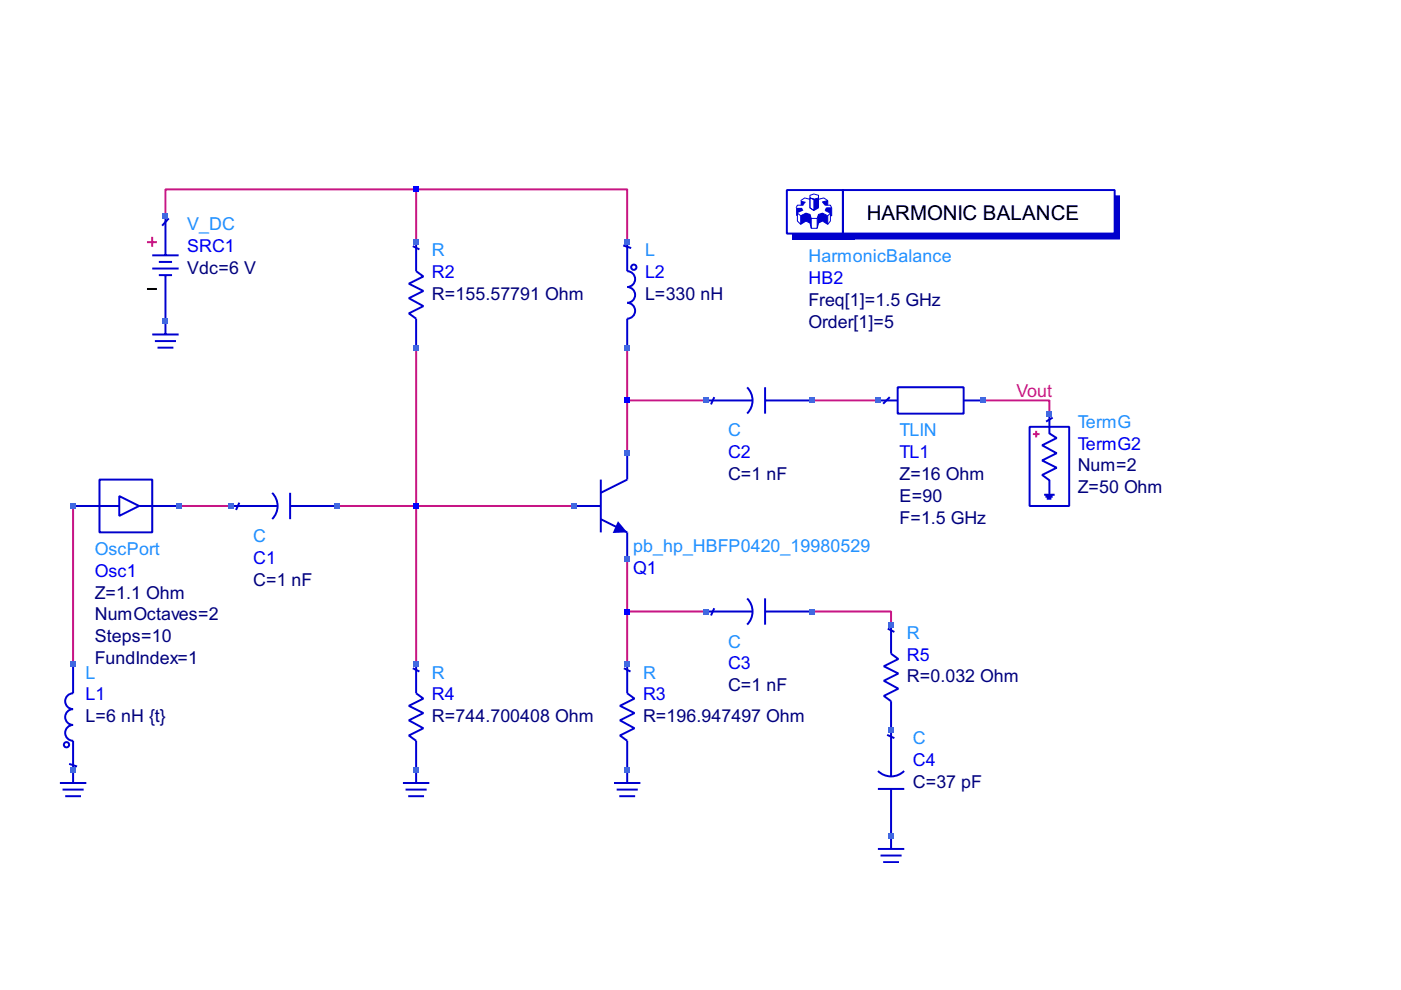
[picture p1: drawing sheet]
<svg xmlns="http://www.w3.org/2000/svg" width="297mm" height="210mm" viewBox="0 0 297 210" stroke-linecap="round" stroke-linejoin="round" font-family="sans-serif">
<g fill="none" stroke="#c71585" stroke-width=".42">
<path d="M88.2 40.2h44.8v11.1M88.2 40.2h-53.1v5.5M88.2 40.2v11.1M88.2 73.7v67.1M133 73.7v22.4M133 84.9h16.8M172.1 84.9h14M208.5 84.9h14v2.8M15.5 107.3v33.5M37.9 107.3h11.2M71.4 107.3h50.4M133 118.5v22.3"/>
<path d="M133 129.7h16.8M172.1 129.7h16.8v2.8"/>
</g>
<path d="M31.2 61.3h2.1" fill="none" stroke="#000" stroke-width=".42"/>
<g fill="none" stroke="#0000cd" stroke-width=".42">
<path d="M32.3 56.9h5.6M32.3 54.1h5.6M33.7 58.3h2.8M33.7 55.5h2.8M35.1 45.7v8.4M35.1 58.3v12.6M35.8 46.3l-1.4 1.5M87.5 52.2l1.4 .7M88.2 51.3v6.2l1.6 1.1-3.1 1.6 3.1 1.5-3.1 1.5 3.1 1.7-3.1 1.5 1.5 1.2v6.1M132.1 52l1.7 .6M133 51.3v6.2a1.68 1.68 0 0 1 1.7 1.7 1.68 1.68 0 0 1-1.7 1.7 1.68 1.68 0 0 1 1.7 1.6 1.68 1.68 0 0 1-1.7 1.7 1.68 1.68 0 0 1 1.7 1.7 1.68 1.68 0 0 1-1.7 1.7v6.1M32.3 70.9h5.6"/>
<path d="M32.8 72.3h4.5M33.4 73.7h3.4M133 96.1v5.6l-5.6 2.8M121.8 107.3h5.6M127.4 110.1l5.6 2.8v5.6M127.4 101.7v11.2M15.5 140.8v6.2a1.68 1.68 0 0 0-1.7 1.7 1.68 1.68 0 0 0 1.7 1.7 1.68 1.68 0 0 0-1.7 1.6 1.68 1.68 0 0 0 1.7 1.7 1.68 1.68 0 0 0-1.7 1.7 1.68 1.68 0 0 0 1.7 1.7v8.9M87.5 141.7l1.4 .7M88.2 140.8v6.2l1.6 1.1-3.1 1.6 3.1 1.5-3.1 1.5 3.1 1.7-3.1 1.5 1.5 1.2v8.9M132.3 141.7l1.4 .7M133 140.8v6.2l1.5 1.1-3.1 1.6 3.1 1.5-3.1 1.5 3.1 1.7-3.1 1.5 1.6 1.2v8.9M12.7 166h5.6"/>
<path d="M13.3 167.4h4.4M13.8 168.8h3.4M14.7 162l1.6 .5M85.4 166h5.6M86 167.4h4.5M86.5 168.8h3.4M130.2 166h5.6M130.7 167.4h4.5M131.3 168.8h3.4"/>
<circle cx="134.4" cy="56.7" r=".56"/>
<circle cx="14.1" cy="157.9" r=".56"/>
</g>
<path d="M31.2 51.3h2.1M32.3 50.2v2.1" fill="none" stroke="#ff4500" stroke-width=".42"/>
<path d="M131 110.5l2 2.4-3.1 .1z" fill="#0000cd"/>
<g fill="none" stroke="#0000cd" stroke-width=".42">
<path d="M166.8 40.3h11.9v9.2h-11.9zM178.7 40.3h57.6v9.2h-57.6zM149.8 84.9h9.8M151.4 84.2l-.7 1.5M158.4 82.1a3.9 3.9 0 0 1 0 5.6M162.2 82.1v5.6M162.4 84.9h9.7M218.3 90.5h8.4v16.8h-8.4zM222.5 87.7v4.2l1.5 1-3 1.5 3 1.7-3 1.5 3 1.6-3 1.5 1.5 1.1v3.1M223.2 88.5l-1.4 .9M15.5 107.3h9.8M21.1 101.7h11.2v11.2h-11.2z"/>
<path d="M25.3 105.2l4.2 2.1-4.2 2.1zM29.5 107.3h8.4M49.1 107.3h9.8M50.7 106.6l-.7 1.5M57.7 104.5a3.9 3.9 0 0 1 0 5.5M61.5 104.5v5.6M61.7 107.3h9.7M221.4 104.9h2.2M221.7 105.3h1.5M221.9 105.7h1M149.8 129.7h9.8M151.4 129l-.7 1.5"/>
<path d="M158.4 126.9a3.9 3.9 0 0 1 0 5.5M162.2 126.9v5.6M162.4 129.7h9.7"/>
</g>
<path d="M219 92h1.4M219.7 91.3v1.4" fill="none" stroke="#ff4500" stroke-width=".42"/>
<g fill="none" stroke="#0000cd" stroke-width=".21">
<path d="M169.8 45.7l1.1-.5v1.7l-1.1 .7zM169.8 45.7l-.7-.5v1.7l.7 .7M170.3 43.5h-1.2l-.3 .6M170.9 45.2l.8 .3v1.8l-.8-.4M171.7 41.4l.9-.3 .9 .3v.6l-.9 .3-.9-.3zM171.7 42v2.1l.9 .5 .9-.5v-2.1M171.7 42.3l-1.1-.3-.8 .5M171.7 47.3l.3 1.1M171.7 45.5l.3 .8M172 48.4h1.3M172 46.3v2.1M172 46.3h1.3"/>
<path d="M173.3 46.3v2.1M173.5 42.3l1.2-.3 .8 .5M173.5 47.3l-.2 1.1M173.5 45.5l-.2 .8M174.4 45.2l1.1 .5v1.9l-1.1-.7zM174.4 45.2l-.9 .3v1.8l.9-.4M175.5 43.5v-1l-1.1 .3 .5 .7h1.2l.2 .6M175.5 45.7l.6-.5v1.7l-.6 .7M176.3 44.1v1.6h-.2M176.3 44.1h-1.1l-.3 .5 1.2 .6"/>
</g>
<g fill="#0000cd">
<path d="M167.9 49.5h13.2v1.3h-13.2z"/>
<path d="M181.1 49.5h55.2v-8.1h1.2v9.4h-56.4z"/>
<path d="M172.6 42.3l.9-.3v2.1l-.9 .5z"/>
</g>
<path d="M171.7 42l.9 .3v2.3l-.9-.5zM171.7 42l.9 .3" fill="none" stroke="#0000cd" stroke-width=".21"/>
<path d="M173.4 45.5v2.9" fill="none" stroke="#0000cd" stroke-width=".28"/>
<g fill="#0000cd">
<path d="M169.8 45.7l1.1-.5v1.7l-1.1 .7z"/>
<path d="M173.5 45.5l.9-.3v1.7l-.9 .4z"/>
<path d="M174.4 45.2l1.1 .5v1.9l-1.1-.7z"/>
<path d="M175.2 44.1h1.1v1.6h-.2v-.5l-1.2-.6z"/>
<path d="M174.4 42.8l1.1-.3v1h-.6z"/>
<path d="M170.9 45.2l.8 .3 .3 .8v2.1l-.3-1.1-.8-.4z"/>
<path d="M169.8 42.5l1.1 .3-.6 .7h-.5z"/>
<path d="M168.8 44.1h1.2l.3 .5-1.2 .6v.5h-.3z"/>
</g>
<g fill="none" stroke="#0000cd" stroke-width=".42">
<path d="M186.5 84.9h3.8M188.6 84.2l-1.4 1.4M190.3 82.1h14v5.6h-14zM204.3 84.9h3.8M188.2 133.3l1.4 .7M188.9 132.5v6.1l1.6 1.1-3.1 1.6 3.1 1.5-3.1 1.5 3.1 1.7-3.1 1.6 1.5 1.1v15.9M188.1 155.8l1.5 .7M186.1 167.3h5.6M186.1 180h5.6M186.2 163.5a3.9 3.9 0 0 0 5.5 0M188.9 167.4v12.6M186.7 181.4h4.5"/>
<path d="M187.2 182.8h3.4"/>
</g>
<g fill="#4169e1">
<path d="M14.9 162.7h1.2v1.1h-1.2z"/>
<path d="M14.9 140.3h1.2v1.1h-1.2z"/>
<path d="M14.9 106.7h1.2v1.1h-1.2z"/>
<path d="M34.5 67.6h1.1v1.1h-1.1z"/>
<path d="M34.5 45.2h1.1v1.1h-1.1z"/>
<path d="M37.3 106.7h1.1v1.1h-1.1z"/>
<path d="M48.5 106.7h1.1v1.1h-1.1z"/>
<path d="M70.9 106.7h1.1v1.1h-1.1z"/>
<path d="M87.7 162.7h1.1v1.1h-1.1z"/>
<path d="M87.7 140.3h1.1v1.1h-1.1z"/>
</g>
<path d="M87.7 106.7h1.1v1.1h-1.1z" fill="#00f"/>
<g fill="#4169e1">
<path d="M87.7 73.2h1.1v1.1h-1.1z"/>
<path d="M87.7 50.8h1.1v1.1h-1.1z"/>
</g>
<path d="M87.7 39.6h1.1v1.1h-1.1z" fill="#00f"/>
<g fill="#4169e1">
<path d="M121.2 106.7h1.2v1.1h-1.2z"/>
<path d="M132.4 162.7h1.1v1.1h-1.1z"/>
<path d="M132.4 140.3h1.1v1.1h-1.1z"/>
</g>
<path d="M132.4 129.1h1.1v1.1h-1.1z" fill="#00f"/>
<g fill="#4169e1">
<path d="M132.4 117.9h1.1v1.1h-1.1z"/>
<path d="M132.4 95.5h1.1v1.2h-1.1z"/>
</g>
<path d="M132.4 84.3h1.1v1.2h-1.1z" fill="#00f"/>
<g fill="#4169e1">
<path d="M132.4 73.2h1.1v1.1h-1.1z"/>
<path d="M132.4 50.8h1.1v1.1h-1.1z"/>
<path d="M149.2 129.1h1.1v1.1h-1.1z"/>
<path d="M149.2 84.3h1.1v1.2h-1.1z"/>
<path d="M171.6 129.1h1.1v1.1h-1.1z"/>
<path d="M171.6 84.3h1.1v1.2h-1.1z"/>
<path d="M185.6 84.3h1.1v1.2h-1.1z"/>
<path d="M188.4 176.6h1.1v1.2h-1.1z"/>
<path d="M188.4 154.3h1.1v1.1h-1.1z"/>
<path d="M188.4 131.9h1.1v1.1h-1.1z"/>
<path d="M207.9 84.3h1.2v1.2h-1.2z"/>
<path d="M221.9 87.1h1.2v1.2h-1.2z"/>
</g>
<text font-size="4.3" x="183.8" y="46.7">HARMONIC BALANCE</text>
<g font-size="3.8" fill="#1e90ff">
<text x="39.7" y="48.8">V_DC</text>
<text x="91.6" y="54.4">R</text>
<text x="136.8" y="54.4">L</text>
<text x="171.4" y="55.6">HarmonicBalance</text>
<text x="154.4" y="92.5">C</text>
<text x="190.7" y="92.5">TLIN</text>
<text x="228.5" y="90.7">TermG</text>
<text x="20.1" y="117.7">OscPort</text>
<text x="53.7" y="114.9">C</text>
<text x="134.2" y="117">pb_hp_HBFP0420_19980529</text>
<text x="154.4" y="137.3">C</text>
<text x="192.3" y="135.5">R</text>
<text x="18.2" y="143.9">L</text>
<text x="91.6" y="143.9">R</text>
<text x="136.3" y="143.9">R</text>
<text x="193.5" y="157.8">C</text>
</g>
<g font-size="3.8" fill="#00f">
<text x="39.7" y="53.4">SRC1</text>
<text x="91.6" y="59">R2</text>
<text x="136.8" y="59">L2</text>
<text x="171.4" y="60.2">HB2</text>
<text x="228.5" y="95.3">TermG2</text>
<text x="154.4" y="97.2">C2</text>
<text x="190.7" y="97.2">TL1</text>
<text x="53.7" y="119.5">C1</text>
<text x="20.1" y="122.3">Osc1</text>
<text x="134.2" y="121.6">Q1</text>
<text x="154.4" y="141.9">C3</text>
<text x="192.3" y="140.1">R5</text>
<text x="18.2" y="148.5">L1</text>
<text x="91.6" y="148.5">R4</text>
<text x="136.3" y="148.5">R3</text>
<text x="193.5" y="162.5">C4</text>
</g>
<g font-size="3.8" fill="#000080">
<text x="39.7" y="58">Vdc=6 V</text>
<text x="91.6" y="63.6">R=155.57791 Ohm</text>
<text x="136.8" y="63.6">L=330 nH</text>
<text x="171.4" y="64.9">Freq[1]=1.5 GHz</text>
<text x="171.4" y="69.5">Order[1]=5</text>
<text x="154.4" y="101.8">C=1 nF</text>
<text x="190.7" y="101.8">Z=16 Ohm</text>
<text x="228.5" y="100">Num=2</text>
<text x="190.7" y="106.4">E=90</text>
<text x="228.5" y="104.6">Z=50 Ohm</text>
<text x="190.7" y="111">F=1.5 GHz</text>
<text x="53.7" y="124.1">C=1 nF</text>
<text x="20.1" y="126.9">Z=1.1 Ohm</text>
<text x="20.1" y="131.6">NumOctaves=2</text>
<text x="20.1" y="136.2">Steps=10</text>
<text x="20.1" y="140.8">FundIndex=1</text>
<text x="154.4" y="146.5">C=1 nF</text>
<text x="192.3" y="144.7">R=0.032 Ohm</text>
<text x="18.2" y="153.1">L=6 nH {t}</text>
<text x="91.6" y="153.1">R=744.700408 Ohm</text>
<text x="136.3" y="153.1">R=196.947497 Ohm</text>
<text x="193.5" y="167.1">C=37 pF</text>
</g>
<text font-size="3.8" fill="#c71585" x="215.5" y="84.1">Vout</text>
</svg>
